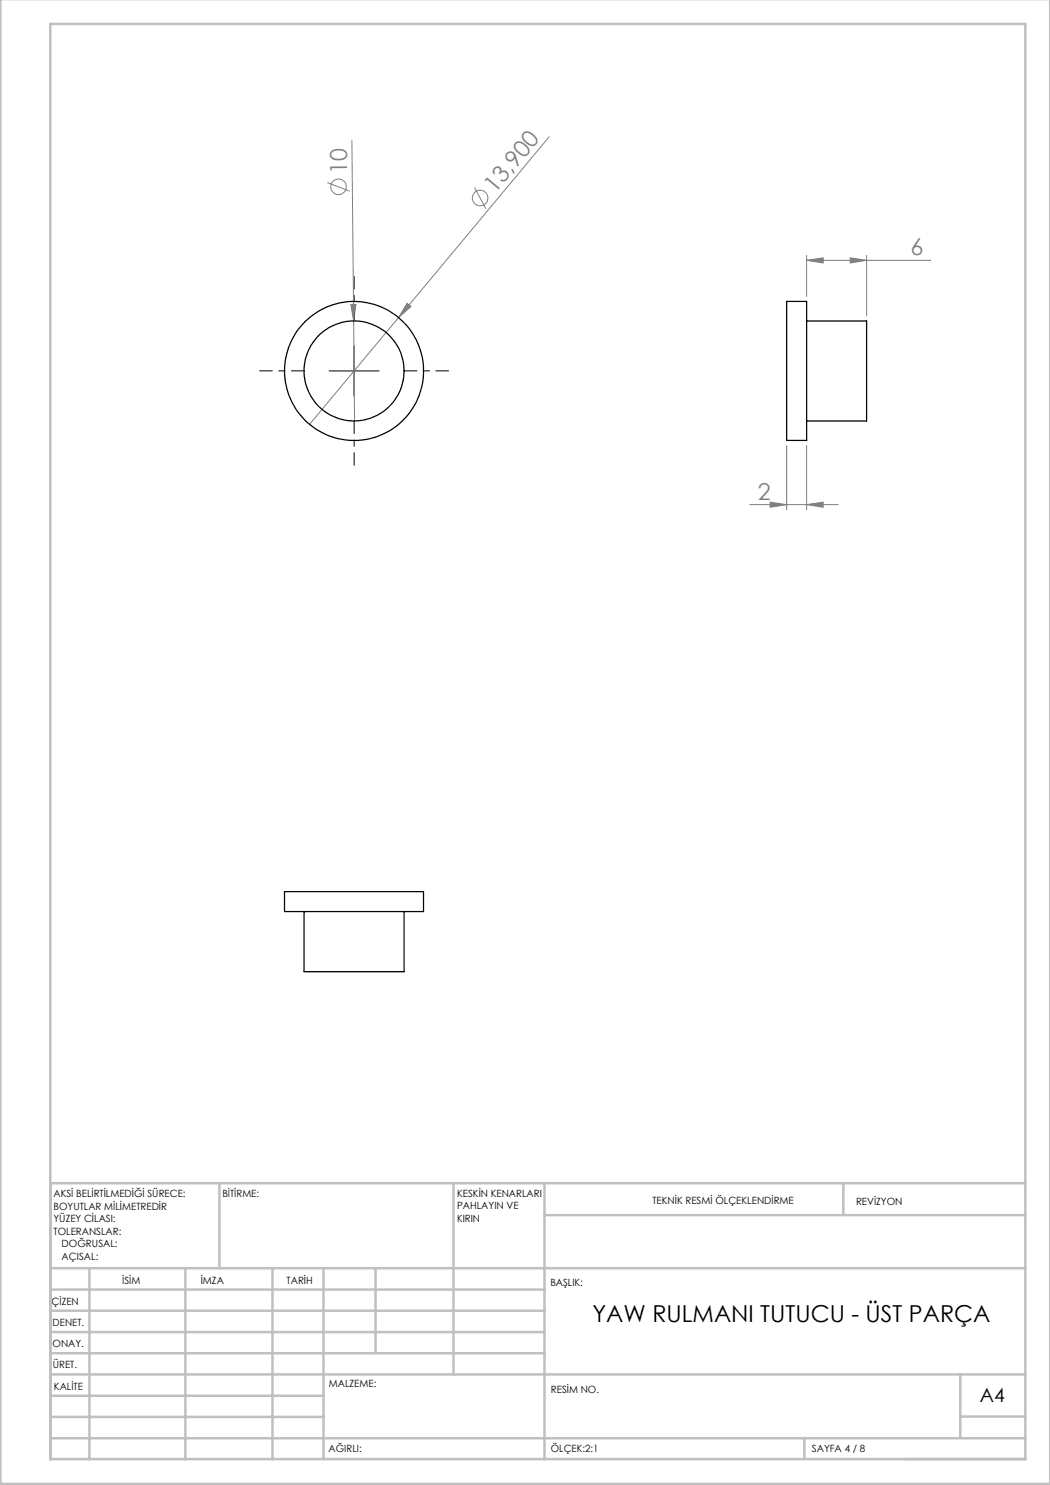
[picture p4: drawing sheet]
<svg xmlns="http://www.w3.org/2000/svg" width="210mm" height="297mm" viewBox="0 0 210 297" stroke-linecap="round" stroke-linejoin="round" font-family="sans-serif">
<g fill="none" stroke="#808080" stroke-width=".2">
<path d="M65.5 36.5l4.4 1.7M70.4 28.1l.3 36.1M94.9 37.5l2.3 4.2M109.9 27.3l-30.2 36.2M161.3 52.1l3.3-.5v1zM161.3 51.1v8.2M161.3 52.1h24.9M170 51.6l3.3 .5-3.3 .5zM173.3 51.1v12.1M70.2 60.9h1l-.5 3.3zM70.7 64.2l.2 20M79.7 63.5l-17.8 21.4"/>
<path d="M81.4 60.6l.8 .7-2.5 2.2zM157.3 89.1v12.8M161.3 89.1v12.8M150 100.9h17.7M154 100.4l3.3 .5-3.3 .6zM161.3 100.9l3.3-.5v1.1z"/>
<circle cx="67.7" cy="37.4" r="1.56"/>
<circle cx="96" cy="39.6" r="1.55"/>
</g>
<path d="M60.8 74.2h-8.9M70.8 64.2v-8.9M80.8 74.2h8.9M70.8 84.2v8.9" fill="none" stroke="#000" stroke-width=".2" stroke-dasharray="15.2 1.3 1.3 1.3" stroke-dashoffset="12.7"/>
<path d="M65.8 74.2h10M70.8 69.2v10" fill="none" stroke="#000" stroke-width=".2"/>
<g fill="none" stroke="#c0c0c0" stroke-width=".5">
<path d="M.1 -.1v296.9h209.9v-296.9M10.1 4.8h195v287h-195zM43.9 236.6v17M90.7 236.6v38.3M108.9 236.6v55.3M168.7 236.6v6.3M205.1 236.6h-195v55.3M10.1 253.6h195M10.1 257.9h98.8M17.9 253.6v38.3M37.1 253.6v38.3M54.5 253.6v38.3"/>
<path d="M64.7 253.6v38.3M75.1 253.6v17M108.9 243h96.2M10.1 270.6h98.8M10.1 266.4h98.8M10.1 262.1h98.8M10.1 279.1h54.6M10.1 274.9h195M192.1 274.8v12.7M10.1 287.7h195M10.1 283.4h54.6M160.9 287.5v4.3"/>
<path d="M192.1 283.3h13"/>
</g>
<g fill="#808080">
<path d="M81.4 60.6l.8 .7-2.5 2.2z"/>
<path d="M70.2 60.9h1l-.5 3.3z"/>
<path d="M154 100.4l3.3 .5-3.3 .6zM161.3 100.9l3.3-.5v1.1zM161.3 52.1l3.3-.5v1zM170 51.6l3.3 .5-3.3 .5z"/>
</g>
<g fill="none" stroke="#000" stroke-width=".25">
<path d="M157.3 60.3h4v27.8h-4zM161.3 64.2h12v20h-12M56.9 178.3h27.8v4h-27.8zM60.8 182.3v12h20v-12"/>
<circle cx="70.8" cy="74.2" r="13.9"/>
<circle cx="70.8" cy="74.2" r="10"/>
</g>
<g font-size="4.7" fill="#808080">
<text x="69.5" y="34.8" transform="rotate(-91 69.5 34.8)">10</text>
<text x="99" y="38.8" transform="rotate(-50 99 38.8)">13,900</text>
<text x="182.1" y="51.1">6</text>
<text x="151.6" y="99.9">2</text>
</g>
<text font-size="4.7" x="118.5" y="264.3">YAW RULMANI TUTUCU - ÜST PARÇA</text>
<text font-size="3.9" x="196" y="280.4">A4</text>
<g font-size="2">
<text x="10.7" y="239.5">AKSİ BELİRTİLMEDİĞİ SÜRECE:</text>
<text x="44.5" y="239.5">BİTİRME:</text>
<text x="91.4" y="239.4">KESKİN KENARLARI</text>
<text x="10.7" y="242">BOYUTLAR MİLİMETREDİR</text>
<text x="10.7" y="244.5">YÜZEY CİLASI:</text>
<text x="91.4" y="241.9">PAHLAYIN VE</text>
<text x="91.4" y="244.4">KIRIN</text>
<text x="130.5" y="240.8">TEKNİK RESMİ ÖLÇEKLENDİRME</text>
<text x="171.2" y="241">REVİZYON</text>
<text x="10.7" y="247">TOLERANSLAR:</text>
<text x="12.3" y="249.5">DOĞRUSAL:</text>
<text x="12.3" y="252">AÇISAL:</text>
<text x="24.4" y="256.9">İSİM</text>
<text x="40.1" y="256.8">İMZA</text>
<text x="57.3" y="256.8">TARİH</text>
<text x="110.1" y="257.1">BAŞLIK:</text>
<text x="10.3" y="260.9">ÇİZEN</text>
<text x="10.5" y="269.3">ONAY.</text>
<text x="10.5" y="265.2">DENET.</text>
<text x="10.6" y="273.6">ÜRET.</text>
<text x="10.8" y="278">KALİTE</text>
<text x="65.8" y="277.4">MALZEME:</text>
<text x="110.2" y="278.5">RESİM NO.</text>
<text x="65.7" y="290.4">AĞIRLI:</text>
<text x="110.2" y="290.5">ÖLÇEK:2:1</text>
<text x="162.4" y="290.4">SAYFA 4 / 8</text>
</g>
</svg>
